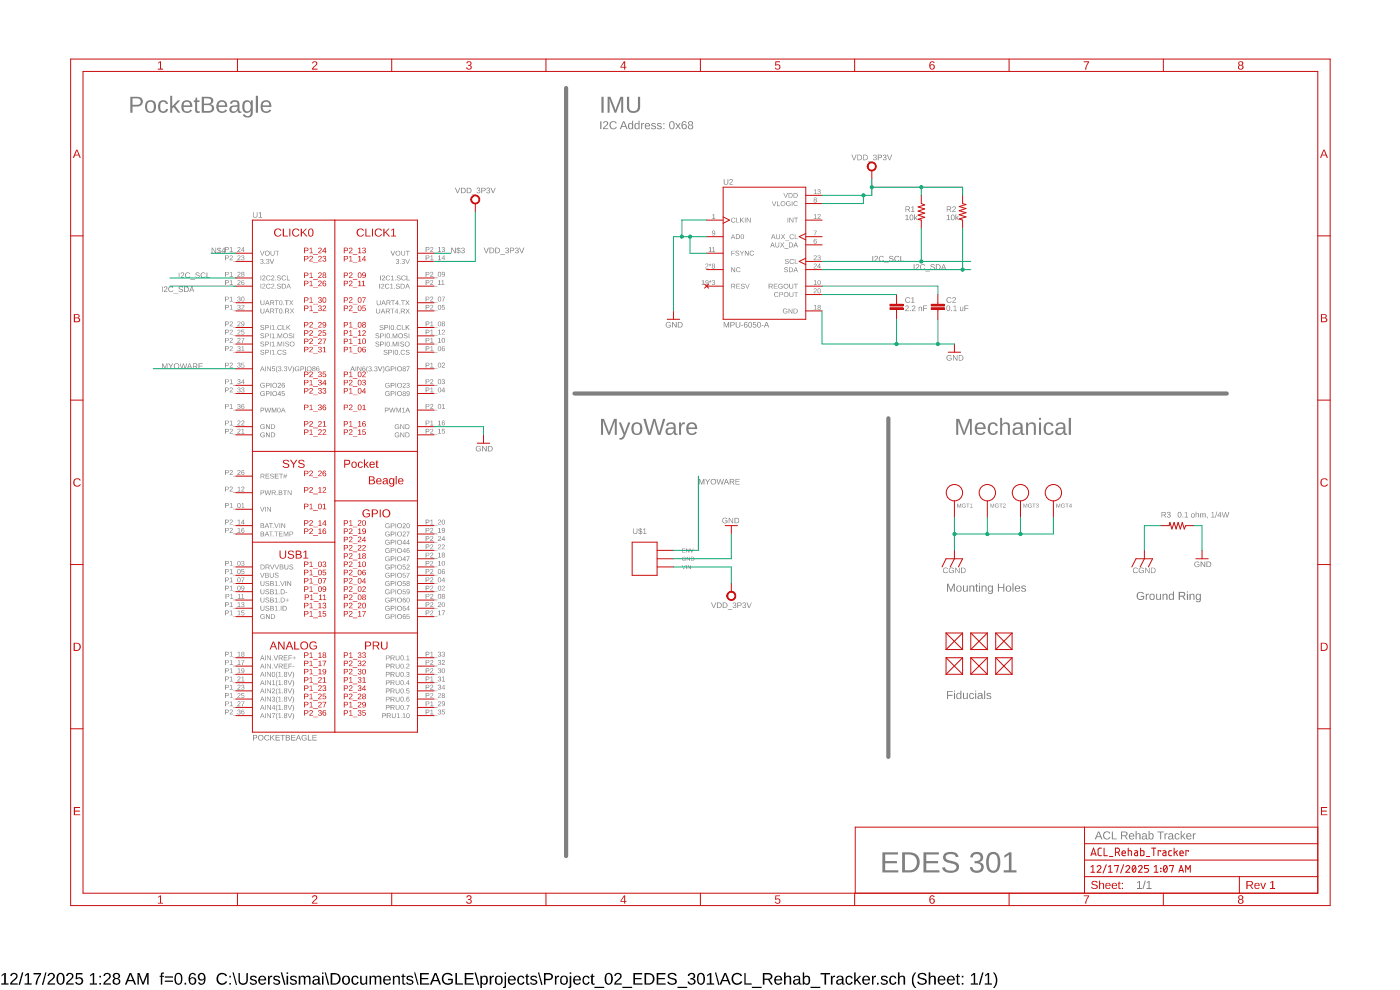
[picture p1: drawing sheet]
<?xml version="1.0" encoding="utf-8"?>
<!DOCTYPE eagle SYSTEM "eagle.dtd">
<eagle version="9.6.2">
<drawing>
<settings>
<setting alwaysvectorfont="no"/>
<setting verticaltext="up"/>
</settings>
<grid distance="0.1" unitdist="inch" unit="inch" style="lines" multiple="1" display="no" altdistance="0.01" altunitdist="inch" altunit="inch"/>
<schematic xreflabel="%F%N/%S.%C%R" xrefpart="/%S.%C%R">
<libraries>
<library name="Project_02_EDES_301">
<symbols>
<symbol name="FRAMES_A3L-LOC">
<wire x1="241.3" y1="3.81" x2="311.785" y2="3.81" width="0.1016" layer="94"/>
<wire x1="311.785" y1="3.81" x2="359.41" y2="3.81" width="0.1016" layer="94"/>
<wire x1="359.41" y1="3.81" x2="383.54" y2="3.81" width="0.1016" layer="94"/>
<wire x1="383.54" y1="3.81" x2="383.54" y2="8.89" width="0.1016" layer="94"/>
<wire x1="383.54" y1="8.89" x2="383.54" y2="13.97" width="0.1016" layer="94"/>
<wire x1="383.54" y1="13.97" x2="383.54" y2="19.05" width="0.1016" layer="94"/>
<wire x1="383.54" y1="19.05" x2="383.54" y2="24.13" width="0.1016" layer="94"/>
<wire x1="241.3" y1="3.81" x2="241.3" y2="24.13" width="0.1016" layer="94"/>
<wire x1="241.3" y1="24.13" x2="311.785" y2="24.13" width="0.1016" layer="94"/>
<wire x1="311.785" y1="24.13" x2="383.54" y2="24.13" width="0.1016" layer="94"/>
<wire x1="359.41" y1="3.81" x2="359.41" y2="8.89" width="0.1016" layer="94"/>
<wire x1="359.41" y1="8.89" x2="383.54" y2="8.89" width="0.1016" layer="94"/>
<wire x1="359.41" y1="8.89" x2="311.785" y2="8.89" width="0.1016" layer="94"/>
<wire x1="311.785" y1="8.89" x2="311.785" y2="3.81" width="0.1016" layer="94"/>
<wire x1="311.785" y1="8.89" x2="311.785" y2="13.97" width="0.1016" layer="94"/>
<wire x1="311.785" y1="13.97" x2="383.54" y2="13.97" width="0.1016" layer="94"/>
<wire x1="311.785" y1="13.97" x2="311.785" y2="19.05" width="0.1016" layer="94"/>
<wire x1="311.785" y1="19.05" x2="383.54" y2="19.05" width="0.1016" layer="94"/>
<wire x1="311.785" y1="19.05" x2="311.785" y2="24.13" width="0.1016" layer="94"/>
<text x="313.69" y="15.24" size="2.54" layer="94" font="vector">&gt;DRAWING_NAME</text>
<text x="313.69" y="10.16" size="2.286" layer="94" font="vector">&gt;LAST_DATE_TIME</text>
<text x="313.69" y="5.08" size="2.54" layer="94">Sheet:</text>
<frame x1="0" y1="0" x2="387.35" y2="260.35" columns="8" rows="5" layer="94"/>
<text x="361.315" y="5.08" size="2.54" layer="94">Rev 1</text>
</symbol>
<symbol name="POCKETBEAGLE">
<pin name="VIN" x="-5.08" y="68.58" length="middle" direction="pwr"/>
<pin name="DRVVBUS" x="-5.08" y="50.8" length="middle"/>
<pin name="VBUS" x="-5.08" y="48.26" length="middle"/>
<pin name="USB1.VIN" x="-5.08" y="45.72" length="middle"/>
<pin name="USB1.D-" x="-5.08" y="43.18" length="middle"/>
<pin name="USB1.D+" x="-5.08" y="40.64" length="middle"/>
<pin name="USB1.ID" x="-5.08" y="38.1" length="middle"/>
<pin name="GND@1" x="-5.08" y="35.56" length="middle"/>
<pin name="AIN.VREF-" x="-5.08" y="20.32" length="middle" direction="in"/>
<pin name="AIN0(1.8V)" x="-5.08" y="17.78" length="middle" direction="in"/>
<pin name="AIN1(1.8V)" x="-5.08" y="15.24" length="middle" direction="in"/>
<pin name="AIN2(1.8V)" x="-5.08" y="12.7" length="middle" direction="in"/>
<pin name="AIN3(1.8V)" x="-5.08" y="10.16" length="middle" direction="in"/>
<pin name="AIN4(1.8V)" x="-5.08" y="7.62" length="middle" direction="in"/>
<pin name="PRU0.7" x="55.88" y="7.62" length="middle" rot="R180"/>
<pin name="PRU0.4" x="55.88" y="15.24" length="middle" rot="R180"/>
<pin name="PRU0.1" x="55.88" y="22.86" length="middle" rot="R180"/>
<pin name="PRU1.10" x="55.88" y="5.08" length="middle" rot="R180"/>
<pin name="AIN6(3.3V)GPIO87" x="55.88" y="111.76" length="middle" rot="R180"/>
<pin name="GPIO89" x="55.88" y="104.14" length="middle" rot="R180"/>
<pin name="SPI0.CS" x="55.88" y="116.84" length="middle" rot="R180"/>
<pin name="SPI0.CLK" x="55.88" y="124.46" length="middle" rot="R180"/>
<pin name="SPI0.MISO" x="55.88" y="119.38" length="middle" rot="R180"/>
<pin name="SPI0.MOSI" x="55.88" y="121.92" length="middle" rot="R180"/>
<pin name="3.3V@1" x="55.88" y="144.78" length="middle" direction="pwr" rot="R180"/>
<pin name="GND@2" x="55.88" y="93.98" length="middle" direction="pwr" rot="R180"/>
<pin name="AIN.VREF+" x="-5.08" y="22.86" length="middle" direction="in"/>
<pin name="GPIO20" x="55.88" y="63.5" length="middle" rot="R180"/>
<pin name="GND@3" x="-5.08" y="93.98" length="middle" direction="pwr"/>
<pin name="VOUT@1" x="-5.08" y="147.32" length="middle" direction="pwr"/>
<pin name="I2C2.SDA" x="-5.08" y="137.16" length="middle"/>
<pin name="I2C2.SCL" x="-5.08" y="139.7" length="middle"/>
<pin name="UART0.TX" x="-5.08" y="132.08" length="middle"/>
<pin name="UART0.RX" x="-5.08" y="129.54" length="middle"/>
<pin name="GPIO26" x="-5.08" y="106.68" length="middle"/>
<pin name="PWM0A" x="-5.08" y="99.06" length="middle"/>
<pin name="PWM1A" x="55.88" y="99.06" length="middle" rot="R180"/>
<pin name="GPIO23" x="55.88" y="106.68" length="middle" rot="R180"/>
<pin name="UART4.RX" x="55.88" y="129.54" length="middle" rot="R180"/>
<pin name="UART4.TX" x="55.88" y="132.08" length="middle" rot="R180"/>
<pin name="I2C1.SCL" x="55.88" y="139.7" length="middle" rot="R180"/>
<pin name="I2C1.SDA" x="55.88" y="137.16" length="middle" rot="R180"/>
<pin name="VOUT@2" x="55.88" y="147.32" length="middle" direction="pwr" rot="R180"/>
<pin name="GND@4" x="55.88" y="91.44" length="middle" direction="pwr" rot="R180"/>
<pin name="GPIO65" x="55.88" y="35.56" length="middle" rot="R180"/>
<pin name="GPIO27" x="55.88" y="60.96" length="middle" rot="R180"/>
<pin name="GND@5" x="-5.08" y="91.44" length="middle" direction="pwr"/>
<pin name="3.3V@2" x="-5.08" y="144.78" length="middle" direction="pwr"/>
<pin name="SPI1.MOSI" x="-5.08" y="121.92" length="middle"/>
<pin name="SPI1.MISO" x="-5.08" y="119.38" length="middle"/>
<pin name="SPI1.CLK" x="-5.08" y="124.46" length="middle"/>
<pin name="SPI1.CS" x="-5.08" y="116.84" length="middle"/>
<pin name="GPIO45" x="-5.08" y="104.14" length="middle"/>
<pin name="AIN5(3.3V)GPIO86" x="-5.08" y="111.76" length="middle"/>
<pin name="GPIO59" x="55.88" y="43.18" length="middle" rot="R180"/>
<pin name="GPIO58" x="55.88" y="45.72" length="middle" rot="R180"/>
<pin name="GPIO57" x="55.88" y="48.26" length="middle" rot="R180"/>
<pin name="GPIO60" x="55.88" y="40.64" length="middle" rot="R180"/>
<pin name="GPIO52" x="55.88" y="50.8" length="middle" rot="R180"/>
<pin name="PWR.BTN" x="-5.08" y="73.66" length="middle" direction="in"/>
<pin name="BAT.VIN" x="-5.08" y="63.5" length="middle" direction="pwr"/>
<pin name="BAT.TEMP" x="-5.08" y="60.96" length="middle" direction="in"/>
<pin name="GPIO47" x="55.88" y="53.34" length="middle" rot="R180"/>
<pin name="GPIO64" x="55.88" y="38.1" length="middle" rot="R180"/>
<pin name="GPIO46" x="55.88" y="55.88" length="middle" rot="R180"/>
<pin name="GPIO44" x="55.88" y="58.42" length="middle" rot="R180"/>
<pin name="RESET#" x="-5.08" y="78.74" length="middle" direction="in"/>
<pin name="PRU0.6" x="55.88" y="10.16" length="middle" rot="R180"/>
<pin name="PRU0.3" x="55.88" y="17.78" length="middle" rot="R180"/>
<pin name="PRU0.2" x="55.88" y="20.32" length="middle" rot="R180"/>
<pin name="PRU0.5" x="55.88" y="12.7" length="middle" rot="R180"/>
<pin name="AIN7(1.8V)" x="-5.08" y="5.08" length="middle" direction="in"/>
<wire x1="0" y1="0" x2="0" y2="30.48" width="0.254" layer="94"/>
<wire x1="0" y1="30.48" x2="0" y2="58.42" width="0.254" layer="94"/>
<wire x1="0" y1="58.42" x2="0" y2="86.36" width="0.254" layer="94"/>
<wire x1="0" y1="86.36" x2="0" y2="157.48" width="0.254" layer="94"/>
<wire x1="0" y1="157.48" x2="25.4" y2="157.48" width="0.254" layer="94"/>
<wire x1="25.4" y1="157.48" x2="50.8" y2="157.48" width="0.254" layer="94"/>
<wire x1="50.8" y1="157.48" x2="50.8" y2="86.36" width="0.254" layer="94"/>
<wire x1="50.8" y1="86.36" x2="50.8" y2="71.12" width="0.254" layer="94"/>
<wire x1="50.8" y1="71.12" x2="50.8" y2="30.48" width="0.254" layer="94"/>
<wire x1="50.8" y1="30.48" x2="50.8" y2="0" width="0.254" layer="94"/>
<wire x1="50.8" y1="0" x2="25.4" y2="0" width="0.254" layer="94"/>
<wire x1="25.4" y1="0" x2="0" y2="0" width="0.254" layer="94"/>
<wire x1="25.4" y1="0" x2="25.4" y2="58.42" width="0.254" layer="94"/>
<wire x1="25.4" y1="58.42" x2="25.4" y2="71.12" width="0.254" layer="94"/>
<wire x1="25.4" y1="71.12" x2="25.4" y2="157.48" width="0.254" layer="94"/>
<wire x1="0" y1="86.36" x2="50.8" y2="86.36" width="0.254" layer="94"/>
<wire x1="0" y1="30.48" x2="50.8" y2="30.48" width="0.254" layer="94"/>
<wire x1="0" y1="58.42" x2="25.4" y2="58.42" width="0.254" layer="94"/>
<text x="12.7" y="152.4" size="2.54" layer="94" align="bottom-center">CLICK0</text>
<text x="38.1" y="152.4" size="2.54" layer="94" align="bottom-center">CLICK1</text>
<text x="38.1" y="66.04" size="2.54" layer="94" align="bottom-center">GPIO</text>
<text x="12.7" y="53.34" size="2.54" layer="94" align="bottom-center">USB1</text>
<text x="12.7" y="81.28" size="2.54" layer="94" align="bottom-center">SYS</text>
<text x="12.7" y="25.4" size="2.54" layer="94" align="bottom-center">ANALOG</text>
<text x="38.1" y="25.4" size="2.54" layer="94" align="bottom-center">PRU</text>
<text x="0" y="160.02" size="1.778" layer="95" rot="MR180">&gt;NAME</text>
<text x="0" y="-2.54" size="1.778" layer="96">&gt;VALUE</text>
<wire x1="50.8" y1="71.12" x2="25.4" y2="71.12" width="0.254" layer="94"/>
<text x="27.94" y="81.28" size="2.54" layer="94">Pocket</text>
<text x="35.56" y="76.2" size="2.54" layer="94">Beagle</text>
<text x="22.86" y="68.58" size="1.778" layer="94" rot="MR0">P1_01</text>
<text x="27.94" y="99.06" size="1.778" layer="94">P2_01</text>
<text x="27.94" y="109.22" size="1.778" layer="94">P1_02</text>
<text x="22.86" y="50.8" size="1.778" layer="94" rot="MR0">P1_03</text>
<text x="22.86" y="48.26" size="1.778" layer="94" rot="MR0">P1_05</text>
<text x="27.94" y="116.84" size="1.778" layer="94">P1_06</text>
<text x="22.86" y="45.72" size="1.778" layer="94" rot="MR0">P1_07</text>
<text x="27.94" y="124.46" size="1.778" layer="94">P1_08</text>
<text x="27.94" y="121.92" size="1.778" layer="94">P1_12</text>
<text x="22.86" y="43.18" size="1.778" layer="94" rot="MR0">P1_09</text>
<text x="22.86" y="38.1" size="1.778" layer="94" rot="MR0">P1_13</text>
<text x="27.94" y="119.38" size="1.778" layer="94">P1_10</text>
<text x="27.94" y="144.78" size="1.778" layer="94">P1_14</text>
<text x="22.86" y="35.56" size="1.778" layer="94" rot="MR0">P1_15</text>
<text x="22.86" y="40.64" size="1.778" layer="94" rot="MR0">P1_11</text>
<text x="27.94" y="93.98" size="1.778" layer="94">P1_16</text>
<text x="22.86" y="20.32" size="1.778" layer="94" rot="MR0">P1_17</text>
<text x="22.86" y="22.86" size="1.778" layer="94" rot="MR0">P1_18</text>
<text x="27.94" y="104.14" size="1.778" layer="94">P1_04</text>
<text x="22.86" y="17.78" size="1.778" layer="94" rot="MR0">P1_19</text>
<text x="22.86" y="15.24" size="1.778" layer="94" rot="MR0">P1_21</text>
<text x="22.86" y="91.44" size="1.778" layer="94" rot="MR0">P1_22</text>
<text x="22.86" y="12.7" size="1.778" layer="94" rot="MR0">P1_23</text>
<text x="22.86" y="147.32" size="1.778" layer="94" rot="MR0">P1_24</text>
<text x="22.86" y="137.16" size="1.778" layer="94" rot="MR0">P1_26</text>
<text x="22.86" y="10.16" size="1.778" layer="94" rot="MR0">P1_25</text>
<text x="22.86" y="7.62" size="1.778" layer="94" rot="MR0">P1_27</text>
<text x="27.94" y="7.62" size="1.778" layer="94">P1_29</text>
<text x="22.86" y="139.7" size="1.778" layer="94" rot="MR0">P1_28</text>
<text x="27.94" y="15.24" size="1.778" layer="94">P1_31</text>
<text x="22.86" y="129.54" size="1.778" layer="94" rot="MR0">P1_32</text>
<text x="27.94" y="22.86" size="1.778" layer="94">P1_33</text>
<text x="22.86" y="106.68" size="1.778" layer="94" rot="MR0">P1_34</text>
<text x="27.94" y="5.08" size="1.778" layer="94">P1_35</text>
<text x="27.94" y="63.5" size="1.778" layer="94">P1_20</text>
<text x="22.86" y="132.08" size="1.778" layer="94" rot="MR0">P1_30</text>
<text x="22.86" y="99.06" size="1.778" layer="94" rot="MR0">P1_36</text>
<text x="27.94" y="106.68" size="1.778" layer="94">P2_03</text>
<text x="27.94" y="43.18" size="1.778" layer="94">P2_02</text>
<text x="27.94" y="48.26" size="1.778" layer="94">P2_06</text>
<text x="27.94" y="40.64" size="1.778" layer="94">P2_08</text>
<text x="27.94" y="139.7" size="1.778" layer="94">P2_09</text>
<text x="27.94" y="132.08" size="1.778" layer="94">P2_07</text>
<text x="27.94" y="45.72" size="1.778" layer="94">P2_04</text>
<text x="27.94" y="50.8" size="1.778" layer="94">P2_10</text>
<text x="27.94" y="137.16" size="1.778" layer="94">P2_11</text>
<text x="22.86" y="63.5" size="1.778" layer="94" rot="MR0">P2_14</text>
<text x="27.94" y="129.54" size="1.778" layer="94">P2_05</text>
<text x="27.94" y="91.44" size="1.778" layer="94">P2_15</text>
<text x="22.86" y="60.96" size="1.778" layer="94" rot="MR0">P2_16</text>
<text x="27.94" y="35.56" size="1.778" layer="94">P2_17</text>
<text x="27.94" y="53.34" size="1.778" layer="94">P2_18</text>
<text x="27.94" y="60.96" size="1.778" layer="94">P2_19</text>
<text x="27.94" y="38.1" size="1.778" layer="94">P2_20</text>
<text x="27.94" y="55.88" size="1.778" layer="94">P2_22</text>
<text x="22.86" y="144.78" size="1.778" layer="94" rot="MR0">P2_23</text>
<text x="27.94" y="58.42" size="1.778" layer="94">P2_24</text>
<text x="22.86" y="121.92" size="1.778" layer="94" rot="MR0">P2_25</text>
<text x="22.86" y="78.74" size="1.778" layer="94" rot="MR0">P2_26</text>
<text x="22.86" y="93.98" size="1.778" layer="94" rot="MR0">P2_21</text>
<text x="22.86" y="119.38" size="1.778" layer="94" rot="MR0">P2_27</text>
<text x="27.94" y="10.16" size="1.778" layer="94">P2_28</text>
<text x="22.86" y="124.46" size="1.778" layer="94" rot="MR0">P2_29</text>
<text x="27.94" y="17.78" size="1.778" layer="94">P2_30</text>
<text x="22.86" y="73.66" size="1.778" layer="94" rot="MR0">P2_12</text>
<text x="22.86" y="116.84" size="1.778" layer="94" rot="MR0">P2_31</text>
<text x="27.94" y="20.32" size="1.778" layer="94">P2_32</text>
<text x="22.86" y="104.14" size="1.778" layer="94" rot="MR0">P2_33</text>
<text x="27.94" y="147.32" size="1.778" layer="94">P2_13</text>
<text x="27.94" y="12.7" size="1.778" layer="94">P2_34</text>
<text x="22.86" y="109.22" size="1.778" layer="94" rot="MR0">P2_35</text>
<text x="22.86" y="5.08" size="1.778" layer="94" rot="MR0">P2_36</text>
</symbol>
<symbol name="MYOWARE-SENS-ENV">
<wire x1="0" y1="5.08" x2="0" y2="-5.08" width="0.254" layer="94"/>
<wire x1="0" y1="-5.08" x2="7.62" y2="-5.08" width="0.254" layer="94"/>
<wire x1="7.62" y1="-5.08" x2="7.62" y2="5.08" width="0.254" layer="94"/>
<wire x1="7.62" y1="5.08" x2="0" y2="5.08" width="0.254" layer="94"/>
<pin name="1" x="12.7" y="2.54" visible="off" length="middle" rot="R180"/>
<pin name="2" x="12.7" y="0" visible="off" length="middle" rot="R180"/>
<pin name="3" x="12.7" y="-2.54" visible="off" length="middle" rot="R180"/>
<text x="0" y="7.62" size="1.778" layer="95">&gt;NAME</text>
<text x="15.24" y="-2.54" size="1.27" layer="95" align="center-left">VIN</text>
<text x="15.24" y="0" size="1.27" layer="95" align="center-left">GND</text>
<text x="15.24" y="2.54" size="1.27" layer="95" align="center-left">ENV</text>
</symbol>
<symbol name="MPU-6050-A">
<text x="-12.7" y="21.082" size="1.778" layer="95">&gt;NAME</text>
<text x="-12.7" y="-22.86" size="1.778" layer="96">&gt;VALUE</text>
<wire x1="12.7" y1="20.32" x2="-12.7" y2="20.32" width="0.254" layer="94"/>
<wire x1="-12.7" y1="20.32" x2="-12.7" y2="-20.32" width="0.254" layer="94"/>
<wire x1="-12.7" y1="-20.32" x2="12.7" y2="-20.32" width="0.254" layer="94"/>
<wire x1="12.7" y1="-20.32" x2="12.7" y2="20.32" width="0.254" layer="94"/>
<pin name="CLKIN" x="-17.78" y="10.16" length="middle" direction="in" function="clk"/>
<pin name="NC" x="-17.78" y="-5.08" length="middle" direction="pas"/>
<pin name="AUX_DA" x="17.78" y="2.54" length="middle" rot="R180"/>
<pin name="AUX_CL" x="17.78" y="5.08" length="middle" direction="out" function="clk" rot="R180"/>
<pin name="VLOGIC" x="17.78" y="15.24" length="middle" direction="pwr" rot="R180"/>
<pin name="AD0" x="-17.78" y="5.08" length="middle" direction="in"/>
<pin name="REGOUT" x="17.78" y="-10.16" length="middle" direction="pas" rot="R180"/>
<pin name="FSYNC" x="-17.78" y="0" length="middle" direction="in"/>
<pin name="INT" x="17.78" y="10.16" length="middle" direction="out" rot="R180"/>
<pin name="VDD" x="17.78" y="17.78" length="middle" direction="pwr" rot="R180"/>
<pin name="GND" x="17.78" y="-17.78" length="middle" direction="pwr" rot="R180"/>
<pin name="RESV" x="-17.78" y="-10.16" length="middle" direction="nc"/>
<pin name="CPOUT" x="17.78" y="-12.7" length="middle" direction="pas" rot="R180"/>
<pin name="SCL" x="17.78" y="-2.54" length="middle" direction="in" function="clk" rot="R180"/>
<pin name="SDA" x="17.78" y="-5.08" length="middle" rot="R180"/>
</symbol>
<symbol name="GND">
<wire x1="-1.905" y1="0" x2="1.905" y2="0" width="0.254" layer="94"/>
<pin name="GND" x="0" y="2.54" visible="off" length="short" direction="sup" rot="R270"/>
<text x="-2.54" y="-2.54" size="1.778" layer="96">&gt;VALUE</text>
</symbol>
<symbol name="VDD_3P3V">
<circle x="0" y="1.27" radius="1.27" width="0.254" layer="94"/>
<pin name="VDD_3P3V" x="0" y="-2.54" visible="off" length="short" direction="sup" rot="R90"/>
<text x="0" y="4.064" size="1.778" layer="96" align="center">&gt;VALUE</text>
</symbol>
<symbol name="R">
<wire x1="-2.54" y1="0" x2="-2.159" y2="1.016" width="0.2032" layer="94"/>
<wire x1="-2.159" y1="1.016" x2="-1.524" y2="-1.016" width="0.2032" layer="94"/>
<wire x1="-1.524" y1="-1.016" x2="-0.889" y2="1.016" width="0.2032" layer="94"/>
<wire x1="-0.889" y1="1.016" x2="-0.254" y2="-1.016" width="0.2032" layer="94"/>
<wire x1="-0.254" y1="-1.016" x2="0.381" y2="1.016" width="0.2032" layer="94"/>
<wire x1="0.381" y1="1.016" x2="1.016" y2="-1.016" width="0.2032" layer="94"/>
<wire x1="1.016" y1="-1.016" x2="1.651" y2="1.016" width="0.2032" layer="94"/>
<wire x1="1.651" y1="1.016" x2="2.286" y2="-1.016" width="0.2032" layer="94"/>
<wire x1="2.286" y1="-1.016" x2="2.54" y2="0" width="0.2032" layer="94"/>
<pin name="1" x="-5.08" y="0" visible="off" length="short" direction="pas" swaplevel="1"/>
<pin name="2" x="5.08" y="0" visible="off" length="short" direction="pas" swaplevel="1" rot="R180"/>
<text x="-2.54" y="2.54" size="1.778" layer="95">&gt;NAME</text>
<text x="-2.54" y="-5.08" size="1.778" layer="96">&gt;VALUE</text>
</symbol>
<symbol name="C">
<wire x1="0" y1="-2.54" x2="0" y2="-2.032" width="0.1524" layer="94"/>
<wire x1="0" y1="0" x2="0" y2="-0.508" width="0.1524" layer="94"/>
<text x="2.54" y="0" size="1.778" layer="95">&gt;NAME</text>
<text x="2.54" y="-2.54" size="1.778" layer="96">&gt;VALUE</text>
<rectangle x1="-2.032" y1="-1.016" x2="2.032" y2="-0.508" layer="94"/>
<rectangle x1="-2.032" y1="-2.032" x2="2.032" y2="-1.524" layer="94"/>
<pin name="1" x="0" y="2.54" visible="off" length="short" direction="pas" swaplevel="1" rot="R270"/>
<pin name="2" x="0" y="-5.08" visible="off" length="short" direction="pas" swaplevel="1" rot="R90"/>
</symbol>
<symbol name="FIDUCIAL">
<wire x1="-2.54" y1="-2.54" x2="2.54" y2="2.54" width="0.254" layer="94"/>
<wire x1="-2.54" y1="2.54" x2="2.54" y2="-2.54" width="0.254" layer="94"/>
<wire x1="-2.54" y1="2.54" x2="2.54" y2="2.54" width="0.254" layer="94"/>
<wire x1="2.54" y1="2.54" x2="2.54" y2="-2.54" width="0.254" layer="94"/>
<wire x1="2.54" y1="-2.54" x2="-2.54" y2="-2.54" width="0.254" layer="94"/>
<wire x1="-2.54" y1="-2.54" x2="-2.54" y2="2.54" width="0.254" layer="94"/>
<pin name="P$1" x="0" y="0" visible="off" length="point" direction="nc"/>
</symbol>
<symbol name="MOUNTING_HOLE">
<circle x="0" y="2.54" radius="2.54" width="0.254" layer="94"/>
<pin name="P$1" x="0" y="-5.08" visible="off" length="middle" rot="R90"/>
<text x="0.762" y="-2.032" size="1.27" layer="95">&gt;NAME</text>
</symbol>
<symbol name="CGND">
<wire x1="-2.54" y1="0" x2="0" y2="0" width="0.254" layer="94"/>
<wire x1="0" y1="0" x2="2.54" y2="0" width="0.254" layer="94"/>
<wire x1="-2.54" y1="0" x2="-3.81" y2="-2.54" width="0.254" layer="94"/>
<wire x1="0" y1="0" x2="-1.27" y2="-2.54" width="0.254" layer="94"/>
<wire x1="2.54" y1="0" x2="1.27" y2="-2.54" width="0.254" layer="94"/>
<pin name="CGND" x="0" y="2.54" visible="off" length="short" direction="sup" rot="R270"/>
<text x="0" y="-3.556" size="1.778" layer="96" align="center">&gt;VALUE</text>
</symbol>
</symbols>
<devicesets>
<deviceset name="FRAMES_A3L-LOC" prefix="FRAME" uservalue="yes">
<gates>
<gate name="G$1" symbol="FRAMES_A3L-LOC" x="0" y="0"/>
</gates>
<devices>
<device name="">
<technologies>
<technology name=""/>
</technologies>
</device>
</devices>
</deviceset>
<deviceset name="POCKETBEAGLE" prefix="U">
<gates>
<gate name="G$1" symbol="POCKETBEAGLE" x="0" y="0"/>
</gates>
<devices>
<device name="" package="POCKETBEAGLE">
<connects>
<connect gate="G$1" pin="3.3V@1" pad="P1_14"/>
<connect gate="G$1" pin="3.3V@2" pad="P2_23"/>
<connect gate="G$1" pin="AIN.VREF+" pad="P1_18"/>
<connect gate="G$1" pin="AIN.VREF-" pad="P1_17"/>
<connect gate="G$1" pin="AIN0(1.8V)" pad="P1_19"/>
<connect gate="G$1" pin="AIN1(1.8V)" pad="P1_21"/>
<connect gate="G$1" pin="AIN2(1.8V)" pad="P1_23"/>
<connect gate="G$1" pin="AIN3(1.8V)" pad="P1_25"/>
<connect gate="G$1" pin="AIN4(1.8V)" pad="P1_27"/>
<connect gate="G$1" pin="AIN5(3.3V)GPIO86" pad="P2_35"/>
<connect gate="G$1" pin="AIN6(3.3V)GPIO87" pad="P1_02"/>
<connect gate="G$1" pin="AIN7(1.8V)" pad="P2_36"/>
<connect gate="G$1" pin="BAT.TEMP" pad="P2_16"/>
<connect gate="G$1" pin="BAT.VIN" pad="P2_14"/>
<connect gate="G$1" pin="DRVVBUS" pad="P1_03"/>
<connect gate="G$1" pin="GND@1" pad="P1_15"/>
<connect gate="G$1" pin="GND@2" pad="P1_16"/>
<connect gate="G$1" pin="GND@3" pad="P1_22"/>
<connect gate="G$1" pin="GND@4" pad="P2_15"/>
<connect gate="G$1" pin="GND@5" pad="P2_21"/>
<connect gate="G$1" pin="GPIO20" pad="P1_20"/>
<connect gate="G$1" pin="GPIO23" pad="P2_03"/>
<connect gate="G$1" pin="GPIO26" pad="P1_34"/>
<connect gate="G$1" pin="GPIO27" pad="P2_19"/>
<connect gate="G$1" pin="GPIO44" pad="P2_24"/>
<connect gate="G$1" pin="GPIO45" pad="P2_33"/>
<connect gate="G$1" pin="GPIO46" pad="P2_22"/>
<connect gate="G$1" pin="GPIO47" pad="P2_18"/>
<connect gate="G$1" pin="GPIO52" pad="P2_10"/>
<connect gate="G$1" pin="GPIO57" pad="P2_06"/>
<connect gate="G$1" pin="GPIO58" pad="P2_04"/>
<connect gate="G$1" pin="GPIO59" pad="P2_02"/>
<connect gate="G$1" pin="GPIO60" pad="P2_08"/>
<connect gate="G$1" pin="GPIO64" pad="P2_20"/>
<connect gate="G$1" pin="GPIO65" pad="P2_17"/>
<connect gate="G$1" pin="GPIO89" pad="P1_04"/>
<connect gate="G$1" pin="I2C1.SCL" pad="P2_09"/>
<connect gate="G$1" pin="I2C1.SDA" pad="P2_11"/>
<connect gate="G$1" pin="I2C2.SCL" pad="P1_28"/>
<connect gate="G$1" pin="I2C2.SDA" pad="P1_26"/>
<connect gate="G$1" pin="PRU0.1" pad="P1_33"/>
<connect gate="G$1" pin="PRU0.2" pad="P2_32"/>
<connect gate="G$1" pin="PRU0.3" pad="P2_30"/>
<connect gate="G$1" pin="PRU0.4" pad="P1_31"/>
<connect gate="G$1" pin="PRU0.5" pad="P2_34"/>
<connect gate="G$1" pin="PRU0.6" pad="P2_28"/>
<connect gate="G$1" pin="PRU0.7" pad="P1_29"/>
<connect gate="G$1" pin="PRU1.10" pad="P1_35"/>
<connect gate="G$1" pin="PWM0A" pad="P1_36"/>
<connect gate="G$1" pin="PWM1A" pad="P2_01"/>
<connect gate="G$1" pin="PWR.BTN" pad="P2_12"/>
<connect gate="G$1" pin="RESET#" pad="P2_26"/>
<connect gate="G$1" pin="SPI0.CLK" pad="P1_08"/>
<connect gate="G$1" pin="SPI0.CS" pad="P1_06"/>
<connect gate="G$1" pin="SPI0.MISO" pad="P1_10"/>
<connect gate="G$1" pin="SPI0.MOSI" pad="P1_12"/>
<connect gate="G$1" pin="SPI1.CLK" pad="P2_29"/>
<connect gate="G$1" pin="SPI1.CS" pad="P2_31"/>
<connect gate="G$1" pin="SPI1.MISO" pad="P2_27"/>
<connect gate="G$1" pin="SPI1.MOSI" pad="P2_25"/>
<connect gate="G$1" pin="UART0.RX" pad="P1_32"/>
<connect gate="G$1" pin="UART0.TX" pad="P1_30"/>
<connect gate="G$1" pin="UART4.RX" pad="P2_05"/>
<connect gate="G$1" pin="UART4.TX" pad="P2_07"/>
<connect gate="G$1" pin="USB1.D+" pad="P1_11"/>
<connect gate="G$1" pin="USB1.D-" pad="P1_09"/>
<connect gate="G$1" pin="USB1.ID" pad="P1_13"/>
<connect gate="G$1" pin="USB1.VIN" pad="P1_07"/>
<connect gate="G$1" pin="VBUS" pad="P1_05"/>
<connect gate="G$1" pin="VIN" pad="P1_01"/>
<connect gate="G$1" pin="VOUT@1" pad="P1_24"/>
<connect gate="G$1" pin="VOUT@2" pad="P2_13"/>
</connects>
<technologies>
<technology name=""/>
</technologies>
</device>
</devices>
</deviceset>
<deviceset name="MYOWARE-2.0-MUSCLE">
<gates>
<gate name="G$1" symbol="MYOWARE-SENS-ENV" x="0" y="0"/>
</gates>
<devices>
<device name="" package="MYOWARE-3PIN-THR">
<connects>
<connect gate="G$1" pin="1" pad="1"/>
<connect gate="G$1" pin="2" pad="2"/>
<connect gate="G$1" pin="3" pad="3"/>
</connects>
<technologies>
<technology name=""/>
</technologies>
</device>
</devices>
</deviceset>
<deviceset name="MPU-6050-A" prefix="U">
<gates>
<gate name="G$1" symbol="MPU-6050-A" x="0" y="0"/>
</gates>
<devices>
<device name="" package="QFN50P400X400X95-24N">
<connects>
<connect gate="G$1" pin="AD0" pad="9"/>
<connect gate="G$1" pin="AUX_CL" pad="7"/>
<connect gate="G$1" pin="AUX_DA" pad="6"/>
<connect gate="G$1" pin="CLKIN" pad="1"/>
<connect gate="G$1" pin="CPOUT" pad="20"/>
<connect gate="G$1" pin="FSYNC" pad="11"/>
<connect gate="G$1" pin="GND" pad="18"/>
<connect gate="G$1" pin="INT" pad="12"/>
<connect gate="G$1" pin="NC" pad="2 3 4 5 14 15 16 17"/>
<connect gate="G$1" pin="REGOUT" pad="10"/>
<connect gate="G$1" pin="RESV" pad="19 21 22"/>
<connect gate="G$1" pin="SCL" pad="23"/>
<connect gate="G$1" pin="SDA" pad="24"/>
<connect gate="G$1" pin="VDD" pad="13"/>
<connect gate="G$1" pin="VLOGIC" pad="8"/>
</connects>
<technologies>
<technology name="">
<attribute name="AVAILABILITY" value="In Stock"/>
<attribute name="CHECK_PRICES" value="https://www.snapeda.com/parts/MPU-6050-A/TDK/view-part/?ref=eda"/>
<attribute name="DESCRIPTION" value="                                                      MOTION TRACKING DEVICE                                              "/>
<attribute name="MF" value="TDK InvenSense"/>
<attribute name="MP" value="MPU-6050-A"/>
<attribute name="PACKAGE" value="QFN-24 InvenSense"/>
<attribute name="PRICE" value="None"/>
<attribute name="SNAPEDA_LINK" value="https://www.snapeda.com/parts/MPU-6050-A/TDK/view-part/?ref=snap"/>
</technology>
</technologies>
</device>
</devices>
</deviceset>
<deviceset name="GND" prefix="GND">
<gates>
<gate name="1" symbol="GND" x="0" y="0"/>
</gates>
<devices>
<device name="">
<technologies>
<technology name=""/>
</technologies>
</device>
</devices>
</deviceset>
<deviceset name="VDD_3P3V" prefix="SUPPLY">
<gates>
<gate name="G$1" symbol="VDD_3P3V" x="0" y="2.54"/>
</gates>
<devices>
<device name="">
<technologies>
<technology name=""/>
</technologies>
</device>
</devices>
</deviceset>
<deviceset name="R_" prefix="R" uservalue="yes">
<gates>
<gate name="G$1" symbol="R" x="0" y="0"/>
</gates>
<devices>
<device name="R0402" package="R0402">
<connects>
<connect gate="G$1" pin="1" pad="1"/>
<connect gate="G$1" pin="2" pad="2"/>
</connects>
<technologies>
<technology name=""/>
</technologies>
</device>
<device name="R0603" package="R0603">
<connects>
<connect gate="G$1" pin="1" pad="1"/>
<connect gate="G$1" pin="2" pad="2"/>
</connects>
<technologies>
<technology name=""/>
</technologies>
</device>
<device name="R0805" package="R0805">
<connects>
<connect gate="G$1" pin="1" pad="1"/>
<connect gate="G$1" pin="2" pad="2"/>
</connects>
<technologies>
<technology name=""/>
</technologies>
</device>
<device name="R1206" package="R1206">
<connects>
<connect gate="G$1" pin="1" pad="1"/>
<connect gate="G$1" pin="2" pad="2"/>
</connects>
<technologies>
<technology name=""/>
</technologies>
</device>
<device name="R1210" package="R1210">
<connects>
<connect gate="G$1" pin="1" pad="1"/>
<connect gate="G$1" pin="2" pad="2"/>
</connects>
<technologies>
<technology name=""/>
</technologies>
</device>
</devices>
</deviceset>
<deviceset name="C_" prefix="C" uservalue="yes">
<gates>
<gate name="G$1" symbol="C" x="0" y="0"/>
</gates>
<devices>
<device name="C0805" package="C0805">
<connects>
<connect gate="G$1" pin="1" pad="1"/>
<connect gate="G$1" pin="2" pad="2"/>
</connects>
<technologies>
<technology name=""/>
</technologies>
</device>
<device name="C0603" package="C0603">
<connects>
<connect gate="G$1" pin="1" pad="1"/>
<connect gate="G$1" pin="2" pad="2"/>
</connects>
<technologies>
<technology name=""/>
</technologies>
</device>
<device name="C0402" package="C0402">
<connects>
<connect gate="G$1" pin="1" pad="1"/>
<connect gate="G$1" pin="2" pad="2"/>
</connects>
<technologies>
<technology name=""/>
</technologies>
</device>
</devices>
</deviceset>
<deviceset name="FIDUCIAL" prefix="FUD">
<gates>
<gate name="G$1" symbol="FIDUCIAL" x="0" y="0"/>
</gates>
<devices>
<device name="" package="FIDUCIAL_40MIL">
<connects>
<connect gate="G$1" pin="P$1" pad="P$1"/>
</connects>
<technologies>
<technology name=""/>
</technologies>
</device>
</devices>
</deviceset>
<deviceset name="MOUNTING_HOLE" prefix="MGT">
<gates>
<gate name="G$1" symbol="MOUNTING_HOLE" x="0" y="0"/>
</gates>
<devices>
<device name="" package="MOUNTING_HOLE">
<connects>
<connect gate="G$1" pin="P$1" pad="P$1"/>
</connects>
<technologies>
<technology name=""/>
</technologies>
</device>
</devices>
</deviceset>
<deviceset name="CGND" prefix="SUPPLY">
<gates>
<gate name="G$1" symbol="CGND" x="0" y="0"/>
</gates>
<devices>
<device name="">
<technologies>
<technology name=""/>
</technologies>
</device>
</devices>
</deviceset>
</devicesets>
</library>
</libraries>
<attributes>
</attributes>
<variantdefs>
</variantdefs>
<classes>
<class number="0" name="default" width="0" drill="0">
</class>
</classes>
<parts>
<part name="FRAME1" library="Project_02_EDES_301" deviceset="FRAMES_A3L-LOC" device=""/>
<part name="U1" library="Project_02_EDES_301" deviceset="POCKETBEAGLE" device=""/>
<part name="U$1" library="Project_02_EDES_301" deviceset="MYOWARE-2.0-MUSCLE" device=""/>
<part name="U2" library="Project_02_EDES_301" deviceset="MPU-6050-A" device=""/>
<part name="GND1" library="Project_02_EDES_301" deviceset="GND" device=""/>
<part name="SUPPLY1" library="Project_02_EDES_301" deviceset="VDD_3P3V" device=""/>
<part name="R1" library="Project_02_EDES_301" deviceset="R_" device="R0603" value="10k"/>
<part name="C1" library="Project_02_EDES_301" deviceset="C_" device="C0603" value="2.2 nF"/>
<part name="R2" library="Project_02_EDES_301" deviceset="R_" device="R0603" value="10k"/>
<part name="GND2" library="Project_02_EDES_301" deviceset="GND" device=""/>
<part name="C2" library="Project_02_EDES_301" deviceset="C_" device="C0603" value="0.1 uF"/>
<part name="SUPPLY2" library="Project_02_EDES_301" deviceset="VDD_3P3V" device=""/>
<part name="SUPPLY4" library="Project_02_EDES_301" deviceset="VDD_3P3V" device=""/>
<part name="GND3" library="Project_02_EDES_301" deviceset="GND" device=""/>
<part name="GND5" library="Project_02_EDES_301" deviceset="GND" device=""/>
<part name="FUD1" library="Project_02_EDES_301" deviceset="FIDUCIAL" device=""/>
<part name="FUD2" library="Project_02_EDES_301" deviceset="FIDUCIAL" device=""/>
<part name="FUD3" library="Project_02_EDES_301" deviceset="FIDUCIAL" device=""/>
<part name="FUD4" library="Project_02_EDES_301" deviceset="FIDUCIAL" device=""/>
<part name="FUD5" library="Project_02_EDES_301" deviceset="FIDUCIAL" device=""/>
<part name="FUD6" library="Project_02_EDES_301" deviceset="FIDUCIAL" device=""/>
<part name="MGT1" library="Project_02_EDES_301" deviceset="MOUNTING_HOLE" device=""/>
<part name="MGT2" library="Project_02_EDES_301" deviceset="MOUNTING_HOLE" device=""/>
<part name="MGT3" library="Project_02_EDES_301" deviceset="MOUNTING_HOLE" device=""/>
<part name="MGT4" library="Project_02_EDES_301" deviceset="MOUNTING_HOLE" device=""/>
<part name="SUPPLY3" library="Project_02_EDES_301" deviceset="CGND" device=""/>
<part name="SUPPLY5" library="Project_02_EDES_301" deviceset="CGND" device=""/>
<part name="GND6" library="Project_02_EDES_301" deviceset="GND" device=""/>
<part name="R3" library="Project_02_EDES_301" deviceset="R_" device="R0603" value="0.1 ohm, 1/4W"/>
</parts>
<sheets>
<sheet>
<plain>
<wire x1="152.4" y1="251.46" x2="152.4" y2="15.24" width="1.27" layer="97"/>
<wire x1="154.94" y1="157.48" x2="355.6" y2="157.48" width="1.27" layer="97"/>
<text x="17.78" y="243.84" size="5.08" layer="97">PocketBeagle</text>
<text x="162.56" y="243.84" size="5.08" layer="97">IMU</text>
<text x="162.56" y="144.78" size="5.08" layer="97">MyoWare</text>
<text x="162.56" y="238.76" size="2.54" layer="97">I2C Address: 0x68</text>
<text x="314.96" y="20.32" size="2.54" layer="97">ACL Rehab Tracker</text>
<text x="327.66" y="5.08" size="2.54" layer="97">1/1</text>
<text x="248.92" y="10.16" size="6.4516" layer="97">EDES 301</text>
<wire x1="251.46" y1="149.86" x2="251.46" y2="45.72" width="1.27" layer="97"/>
<text x="271.78" y="144.78" size="5.08" layer="97">Mechanical</text>
<text x="327.66" y="93.98" size="2.54" layer="97">Ground Ring</text>
<text x="269.24" y="96.52" size="2.54" layer="97">Mounting Holes</text>
<text x="269.24" y="63.5" size="2.54" layer="97">Fiducials</text>
</plain>
<instances>
<instance part="FRAME1" gate="G$1" x="0" y="0" smashed="yes">
<attribute name="DRAWING_NAME" x="313.69" y="15.24" size="2.54" layer="94" font="vector"/>
<attribute name="LAST_DATE_TIME" x="313.69" y="10.16" size="2.286" layer="94" font="vector"/>
</instance>
<instance part="U1" gate="G$1" x="55.88" y="53.34" smashed="yes">
<attribute name="NAME" x="55.88" y="213.36" size="1.778" layer="95" rot="MR180"/>
<attribute name="VALUE" x="55.88" y="50.8" size="1.778" layer="96"/>
</instance>
<instance part="U$1" gate="G$1" x="172.72" y="106.68" smashed="yes">
<attribute name="NAME" x="172.72" y="114.3" size="1.778" layer="95"/>
</instance>
<instance part="U2" gate="G$1" x="213.36" y="200.66" smashed="yes">
<attribute name="NAME" x="200.66" y="221.742" size="1.778" layer="95"/>
<attribute name="VALUE" x="200.66" y="177.8" size="1.778" layer="96"/>
</instance>
<instance part="GND1" gate="1" x="271.78" y="170.18" smashed="yes">
<attribute name="VALUE" x="269.24" y="167.64" size="1.778" layer="96"/>
</instance>
<instance part="SUPPLY1" gate="G$1" x="246.38" y="226.06" smashed="yes">
<attribute name="VALUE" x="246.38" y="230.124" size="1.778" layer="96" align="center"/>
</instance>
<instance part="R1" gate="G$1" x="261.62" y="213.36" smashed="yes" rot="R270">
<attribute name="NAME" x="256.54" y="213.36" size="1.778" layer="95"/>
<attribute name="VALUE" x="256.54" y="210.82" size="1.778" layer="96"/>
</instance>
<instance part="C1" gate="G$1" x="254" y="185.42" smashed="yes">
<attribute name="NAME" x="256.54" y="185.42" size="1.778" layer="95"/>
<attribute name="VALUE" x="256.54" y="182.88" size="1.778" layer="96"/>
</instance>
<instance part="R2" gate="G$1" x="274.32" y="213.36" smashed="yes" rot="R90">
<attribute name="NAME" x="269.24" y="213.36" size="1.778" layer="95"/>
<attribute name="VALUE" x="269.24" y="210.82" size="1.778" layer="96"/>
</instance>
<instance part="GND2" gate="1" x="127" y="142.24" smashed="yes">
<attribute name="VALUE" x="124.46" y="139.7" size="1.778" layer="96"/>
</instance>
<instance part="C2" gate="G$1" x="266.7" y="185.42" smashed="yes">
<attribute name="NAME" x="269.24" y="185.42" size="1.778" layer="95"/>
<attribute name="VALUE" x="269.24" y="182.88" size="1.778" layer="96"/>
</instance>
<instance part="SUPPLY2" gate="G$1" x="124.46" y="215.9" smashed="yes">
<attribute name="VALUE" x="124.46" y="219.964" size="1.778" layer="96" align="center"/>
</instance>
<instance part="SUPPLY4" gate="G$1" x="203.2" y="96.52" smashed="yes" rot="R180">
<attribute name="VALUE" x="203.2" y="92.456" size="1.778" layer="96" rot="R180" align="center"/>
</instance>
<instance part="GND3" gate="1" x="203.2" y="116.84" smashed="yes" rot="R180">
<attribute name="VALUE" x="205.74" y="119.38" size="1.778" layer="96" rot="R180"/>
</instance>
<instance part="GND5" gate="1" x="185.42" y="180.34" smashed="yes">
<attribute name="VALUE" x="182.88" y="177.8" size="1.778" layer="96"/>
</instance>
<instance part="FUD1" gate="G$1" x="271.78" y="81.28" smashed="yes"/>
<instance part="FUD2" gate="G$1" x="279.4" y="81.28" smashed="yes"/>
<instance part="FUD3" gate="G$1" x="287.02" y="81.28" smashed="yes"/>
<instance part="FUD4" gate="G$1" x="271.78" y="73.66" smashed="yes"/>
<instance part="FUD5" gate="G$1" x="279.4" y="73.66" smashed="yes"/>
<instance part="FUD6" gate="G$1" x="287.02" y="73.66" smashed="yes"/>
<instance part="MGT1" gate="G$1" x="271.78" y="124.46" smashed="yes">
<attribute name="NAME" x="272.542" y="122.428" size="1.27" layer="95"/>
</instance>
<instance part="MGT2" gate="G$1" x="281.94" y="124.46" smashed="yes">
<attribute name="NAME" x="282.702" y="122.428" size="1.27" layer="95"/>
</instance>
<instance part="MGT3" gate="G$1" x="292.1" y="124.46" smashed="yes">
<attribute name="NAME" x="292.862" y="122.428" size="1.27" layer="95"/>
</instance>
<instance part="MGT4" gate="G$1" x="302.26" y="124.46" smashed="yes">
<attribute name="NAME" x="303.022" y="122.428" size="1.27" layer="95"/>
</instance>
<instance part="SUPPLY3" gate="G$1" x="271.78" y="106.68" smashed="yes">
<attribute name="VALUE" x="271.78" y="103.124" size="1.778" layer="96" align="center"/>
</instance>
<instance part="SUPPLY5" gate="G$1" x="330.2" y="106.68" smashed="yes">
<attribute name="VALUE" x="330.2" y="103.124" size="1.778" layer="96" align="center"/>
</instance>
<instance part="GND6" gate="1" x="347.98" y="106.68" smashed="yes">
<attribute name="VALUE" x="345.44" y="104.14" size="1.778" layer="96"/>
</instance>
<instance part="R3" gate="G$1" x="340.36" y="116.84" smashed="yes" rot="R180">
<attribute name="NAME" x="335.28" y="119.38" size="1.778" layer="95"/>
<attribute name="VALUE" x="340.36" y="119.38" size="1.778" layer="96"/>
</instance>
</instances>
<busses>
</busses>
<nets>
<net name="VDD_3P3V" class="0">
<segment>
<pinref part="U1" gate="G$1" pin="3.3V@1"/>
<pinref part="SUPPLY2" gate="G$1" pin="VDD_3P3V"/>
<wire x1="111.76" y1="198.12" x2="124.46" y2="198.12" width="0.1524" layer="91"/>
<wire x1="124.46" y1="198.12" x2="124.46" y2="213.36" width="0.1524" layer="91"/>
<label x="127" y="200.66" size="1.778" layer="95"/>
</segment>
<segment>
<pinref part="U2" gate="G$1" pin="VDD"/>
<pinref part="SUPPLY1" gate="G$1" pin="VDD_3P3V"/>
<wire x1="231.14" y1="218.44" x2="243.84" y2="218.44" width="0.1524" layer="91"/>
<wire x1="243.84" y1="218.44" x2="246.38" y2="218.44" width="0.1524" layer="91"/>
<wire x1="246.38" y1="218.44" x2="246.38" y2="220.98" width="0.1524" layer="91"/>
<pinref part="R1" gate="G$1" pin="1"/>
<wire x1="246.38" y1="220.98" x2="246.38" y2="223.52" width="0.1524" layer="91"/>
<wire x1="261.62" y1="218.44" x2="261.62" y2="220.98" width="0.1524" layer="91"/>
<wire x1="261.62" y1="220.98" x2="246.38" y2="220.98" width="0.1524" layer="91"/>
<junction x="246.38" y="220.98"/>
<pinref part="R2" gate="G$1" pin="2"/>
<wire x1="274.32" y1="218.44" x2="274.32" y2="220.98" width="0.1524" layer="91"/>
<wire x1="274.32" y1="220.98" x2="261.62" y2="220.98" width="0.1524" layer="91"/>
<junction x="261.62" y="220.98"/>
<pinref part="U2" gate="G$1" pin="VLOGIC"/>
<wire x1="231.14" y1="215.9" x2="243.84" y2="215.9" width="0.1524" layer="91"/>
<wire x1="243.84" y1="215.9" x2="243.84" y2="218.44" width="0.1524" layer="91"/>
<junction x="243.84" y="218.44"/>
</segment>
<segment>
<pinref part="U$1" gate="G$1" pin="3"/>
<wire x1="185.42" y1="104.14" x2="203.2" y2="104.14" width="0.1524" layer="91"/>
<pinref part="SUPPLY4" gate="G$1" pin="VDD_3P3V"/>
<wire x1="203.2" y1="104.14" x2="203.2" y2="99.06" width="0.1524" layer="91"/>
</segment>
</net>
<net name="GND" class="0">
<segment>
<pinref part="U$1" gate="G$1" pin="2"/>
<wire x1="185.42" y1="106.68" x2="203.2" y2="106.68" width="0.1524" layer="91"/>
<pinref part="GND3" gate="1" pin="GND"/>
<wire x1="203.2" y1="106.68" x2="203.2" y2="114.3" width="0.1524" layer="91"/>
</segment>
<segment>
<pinref part="GND2" gate="1" pin="GND"/>
<pinref part="U1" gate="G$1" pin="GND@2"/>
<wire x1="111.76" y1="147.32" x2="127" y2="147.32" width="0.1524" layer="91"/>
<wire x1="127" y1="147.32" x2="127" y2="144.78" width="0.1524" layer="91"/>
</segment>
<segment>
<pinref part="U2" gate="G$1" pin="GND"/>
<wire x1="231.14" y1="182.88" x2="231.14" y2="172.72" width="0.1524" layer="91"/>
<pinref part="GND1" gate="1" pin="GND"/>
<wire x1="231.14" y1="172.72" x2="254" y2="172.72" width="0.1524" layer="91"/>
<pinref part="C2" gate="G$1" pin="2"/>
<wire x1="254" y1="172.72" x2="266.7" y2="172.72" width="0.1524" layer="91"/>
<wire x1="266.7" y1="172.72" x2="271.78" y2="172.72" width="0.1524" layer="91"/>
<wire x1="266.7" y1="180.34" x2="266.7" y2="172.72" width="0.1524" layer="91"/>
<junction x="266.7" y="172.72"/>
<pinref part="C1" gate="G$1" pin="2"/>
<wire x1="254" y1="180.34" x2="254" y2="172.72" width="0.1524" layer="91"/>
<junction x="254" y="172.72"/>
</segment>
<segment>
<pinref part="U2" gate="G$1" pin="AD0"/>
<wire x1="195.58" y1="205.74" x2="190.5" y2="205.74" width="0.1524" layer="91"/>
<pinref part="GND5" gate="1" pin="GND"/>
<wire x1="190.5" y1="205.74" x2="187.96" y2="205.74" width="0.1524" layer="91"/>
<wire x1="187.96" y1="205.74" x2="185.42" y2="205.74" width="0.1524" layer="91"/>
<wire x1="185.42" y1="205.74" x2="185.42" y2="182.88" width="0.1524" layer="91"/>
<pinref part="U2" gate="G$1" pin="CLKIN"/>
<wire x1="195.58" y1="210.82" x2="187.96" y2="210.82" width="0.1524" layer="91"/>
<wire x1="187.96" y1="210.82" x2="187.96" y2="205.74" width="0.1524" layer="91"/>
<junction x="187.96" y="205.74"/>
<pinref part="U2" gate="G$1" pin="FSYNC"/>
<wire x1="195.58" y1="200.66" x2="190.5" y2="200.66" width="0.1524" layer="91"/>
<wire x1="190.5" y1="200.66" x2="190.5" y2="205.74" width="0.1524" layer="91"/>
<junction x="190.5" y="205.74"/>
</segment>
<segment>
<wire x1="345.44" y1="116.84" x2="347.98" y2="116.84" width="0.1524" layer="91"/>
<pinref part="GND6" gate="1" pin="GND"/>
<wire x1="347.98" y1="116.84" x2="347.98" y2="109.22" width="0.1524" layer="91"/>
<pinref part="R3" gate="G$1" pin="1"/>
</segment>
</net>
<net name="I2C_SCL" class="0">
<segment>
<pinref part="U2" gate="G$1" pin="SCL"/>
<wire x1="231.14" y1="198.12" x2="261.62" y2="198.12" width="0.1524" layer="91"/>
<pinref part="R1" gate="G$1" pin="2"/>
<wire x1="261.62" y1="198.12" x2="276.86" y2="198.12" width="0.1524" layer="91"/>
<wire x1="261.62" y1="208.28" x2="261.62" y2="198.12" width="0.1524" layer="91"/>
<junction x="261.62" y="198.12"/>
<label x="246.38" y="198.12" size="1.778" layer="95"/>
</segment>
<segment>
<pinref part="U1" gate="G$1" pin="I2C2.SCL"/>
<wire x1="50.8" y1="193.04" x2="30.48" y2="193.04" width="0.1524" layer="91"/>
<label x="33.02" y="193.04" size="1.778" layer="95"/>
</segment>
</net>
<net name="I2C_SDA" class="0">
<segment>
<pinref part="U2" gate="G$1" pin="SDA"/>
<wire x1="231.14" y1="195.58" x2="274.32" y2="195.58" width="0.1524" layer="91"/>
<pinref part="R2" gate="G$1" pin="1"/>
<wire x1="274.32" y1="195.58" x2="276.86" y2="195.58" width="0.1524" layer="91"/>
<wire x1="274.32" y1="208.28" x2="274.32" y2="195.58" width="0.1524" layer="91"/>
<junction x="274.32" y="195.58"/>
<label x="259.08" y="195.58" size="1.778" layer="95"/>
</segment>
<segment>
<pinref part="U1" gate="G$1" pin="I2C2.SDA"/>
<wire x1="50.8" y1="190.5" x2="30.48" y2="190.5" width="0.1524" layer="91"/>
<label x="38.1" y="190.5" size="1.778" layer="95" rot="R180"/>
</segment>
</net>
<net name="MYOWARE" class="0">
<segment>
<pinref part="U1" gate="G$1" pin="AIN5(3.3V)GPIO86"/>
<wire x1="50.8" y1="165.1" x2="25.4" y2="165.1" width="0.1524" layer="91"/>
<label x="27.94" y="165.1" size="1.778" layer="95"/>
</segment>
<segment>
<pinref part="U$1" gate="G$1" pin="1"/>
<wire x1="185.42" y1="109.22" x2="193.04" y2="109.22" width="0.1524" layer="91"/>
<wire x1="193.04" y1="109.22" x2="193.04" y2="132.08" width="0.1524" layer="91"/>
<label x="193.04" y="129.54" size="1.778" layer="95"/>
</segment>
</net>
<net name="N$1" class="0">
<segment>
<pinref part="U2" gate="G$1" pin="CPOUT"/>
<pinref part="C1" gate="G$1" pin="1"/>
<wire x1="231.14" y1="187.96" x2="254" y2="187.96" width="0.1524" layer="91"/>
</segment>
</net>
<net name="N$2" class="0">
<segment>
<pinref part="U2" gate="G$1" pin="REGOUT"/>
<wire x1="231.14" y1="190.5" x2="266.7" y2="190.5" width="0.1524" layer="91"/>
<pinref part="C2" gate="G$1" pin="1"/>
<wire x1="266.7" y1="190.5" x2="266.7" y2="187.96" width="0.1524" layer="91"/>
</segment>
</net>
<net name="CGND" class="0">
<segment>
<pinref part="MGT1" gate="G$1" pin="P$1"/>
<pinref part="SUPPLY3" gate="G$1" pin="CGND"/>
<wire x1="271.78" y1="119.38" x2="271.78" y2="114.3" width="0.1524" layer="91"/>
<pinref part="MGT2" gate="G$1" pin="P$1"/>
<wire x1="271.78" y1="114.3" x2="271.78" y2="109.22" width="0.1524" layer="91"/>
<wire x1="271.78" y1="114.3" x2="281.94" y2="114.3" width="0.1524" layer="91"/>
<wire x1="281.94" y1="114.3" x2="281.94" y2="119.38" width="0.1524" layer="91"/>
<junction x="271.78" y="114.3"/>
<pinref part="MGT3" gate="G$1" pin="P$1"/>
<wire x1="281.94" y1="114.3" x2="292.1" y2="114.3" width="0.1524" layer="91"/>
<wire x1="292.1" y1="114.3" x2="292.1" y2="119.38" width="0.1524" layer="91"/>
<junction x="281.94" y="114.3"/>
<pinref part="MGT4" gate="G$1" pin="P$1"/>
<wire x1="292.1" y1="114.3" x2="302.26" y2="114.3" width="0.1524" layer="91"/>
<wire x1="302.26" y1="114.3" x2="302.26" y2="119.38" width="0.1524" layer="91"/>
<junction x="292.1" y="114.3"/>
</segment>
<segment>
<pinref part="SUPPLY5" gate="G$1" pin="CGND"/>
<wire x1="330.2" y1="109.22" x2="330.2" y2="116.84" width="0.1524" layer="91"/>
<wire x1="330.2" y1="116.84" x2="335.28" y2="116.84" width="0.1524" layer="91"/>
<pinref part="R3" gate="G$1" pin="2"/>
</segment>
</net>
<net name="N$3" class="0">
<segment>
<pinref part="U1" gate="G$1" pin="VOUT@2"/>
<wire x1="111.76" y1="200.66" x2="116.84" y2="200.66" width="0.1524" layer="91"/>
<label x="116.84" y="200.66" size="1.778" layer="95"/>
</segment>
</net>
<net name="N$4" class="0">
<segment>
<pinref part="U1" gate="G$1" pin="VOUT@1"/>
<wire x1="50.8" y1="200.66" x2="43.18" y2="200.66" width="0.1524" layer="91"/>
<label x="43.18" y="200.66" size="1.778" layer="95"/>
</segment>
</net>
</nets>
</sheet>
</sheets>
<errors>
<approved hash="204,1,50.8,121.92,U1,VIN,,,,"/>
<approved hash="202,1,50.8,73.66,U1,AIN.VREF-,,,,"/>
<approved hash="202,1,50.8,71.12,U1,AIN0(1.8V),,,,"/>
<approved hash="202,1,50.8,68.58,U1,AIN1(1.8V),,,,"/>
<approved hash="202,1,50.8,66.04,U1,AIN2(1.8V),,,,"/>
<approved hash="202,1,50.8,63.5,U1,AIN3(1.8V),,,,"/>
<approved hash="202,1,50.8,60.96,U1,AIN4(1.8V),,,,"/>
<approved hash="104,1,111.76,198.12,U1,3.3V,VDD_3P3V,,,"/>
<approved hash="202,1,50.8,76.2,U1,AIN.VREF+,,,,"/>
<approved hash="204,1,50.8,198.12,U1,3.3V,,,,"/>
<approved hash="202,1,50.8,127,U1,PWR.BTN,,,,"/>
<approved hash="204,1,50.8,116.84,U1,BAT.VIN,,,,"/>
<approved hash="202,1,50.8,114.3,U1,BAT.TEMP,,,,"/>
<approved hash="202,1,50.8,132.08,U1,RESET#,,,,"/>
<approved hash="202,1,50.8,58.42,U1,AIN7(1.8V),,,,"/>
<approved hash="104,1,231.14,215.9,U2,VLOGIC,VDD_3P3V,,,"/>
<approved hash="104,1,231.14,218.44,U2,VDD,VDD_3P3V,,,"/>
<approved hash="113,1,193.571,130.071,FRAME1,,,,,"/>
</errors>
</schematic>
</drawing>
</eagle>
